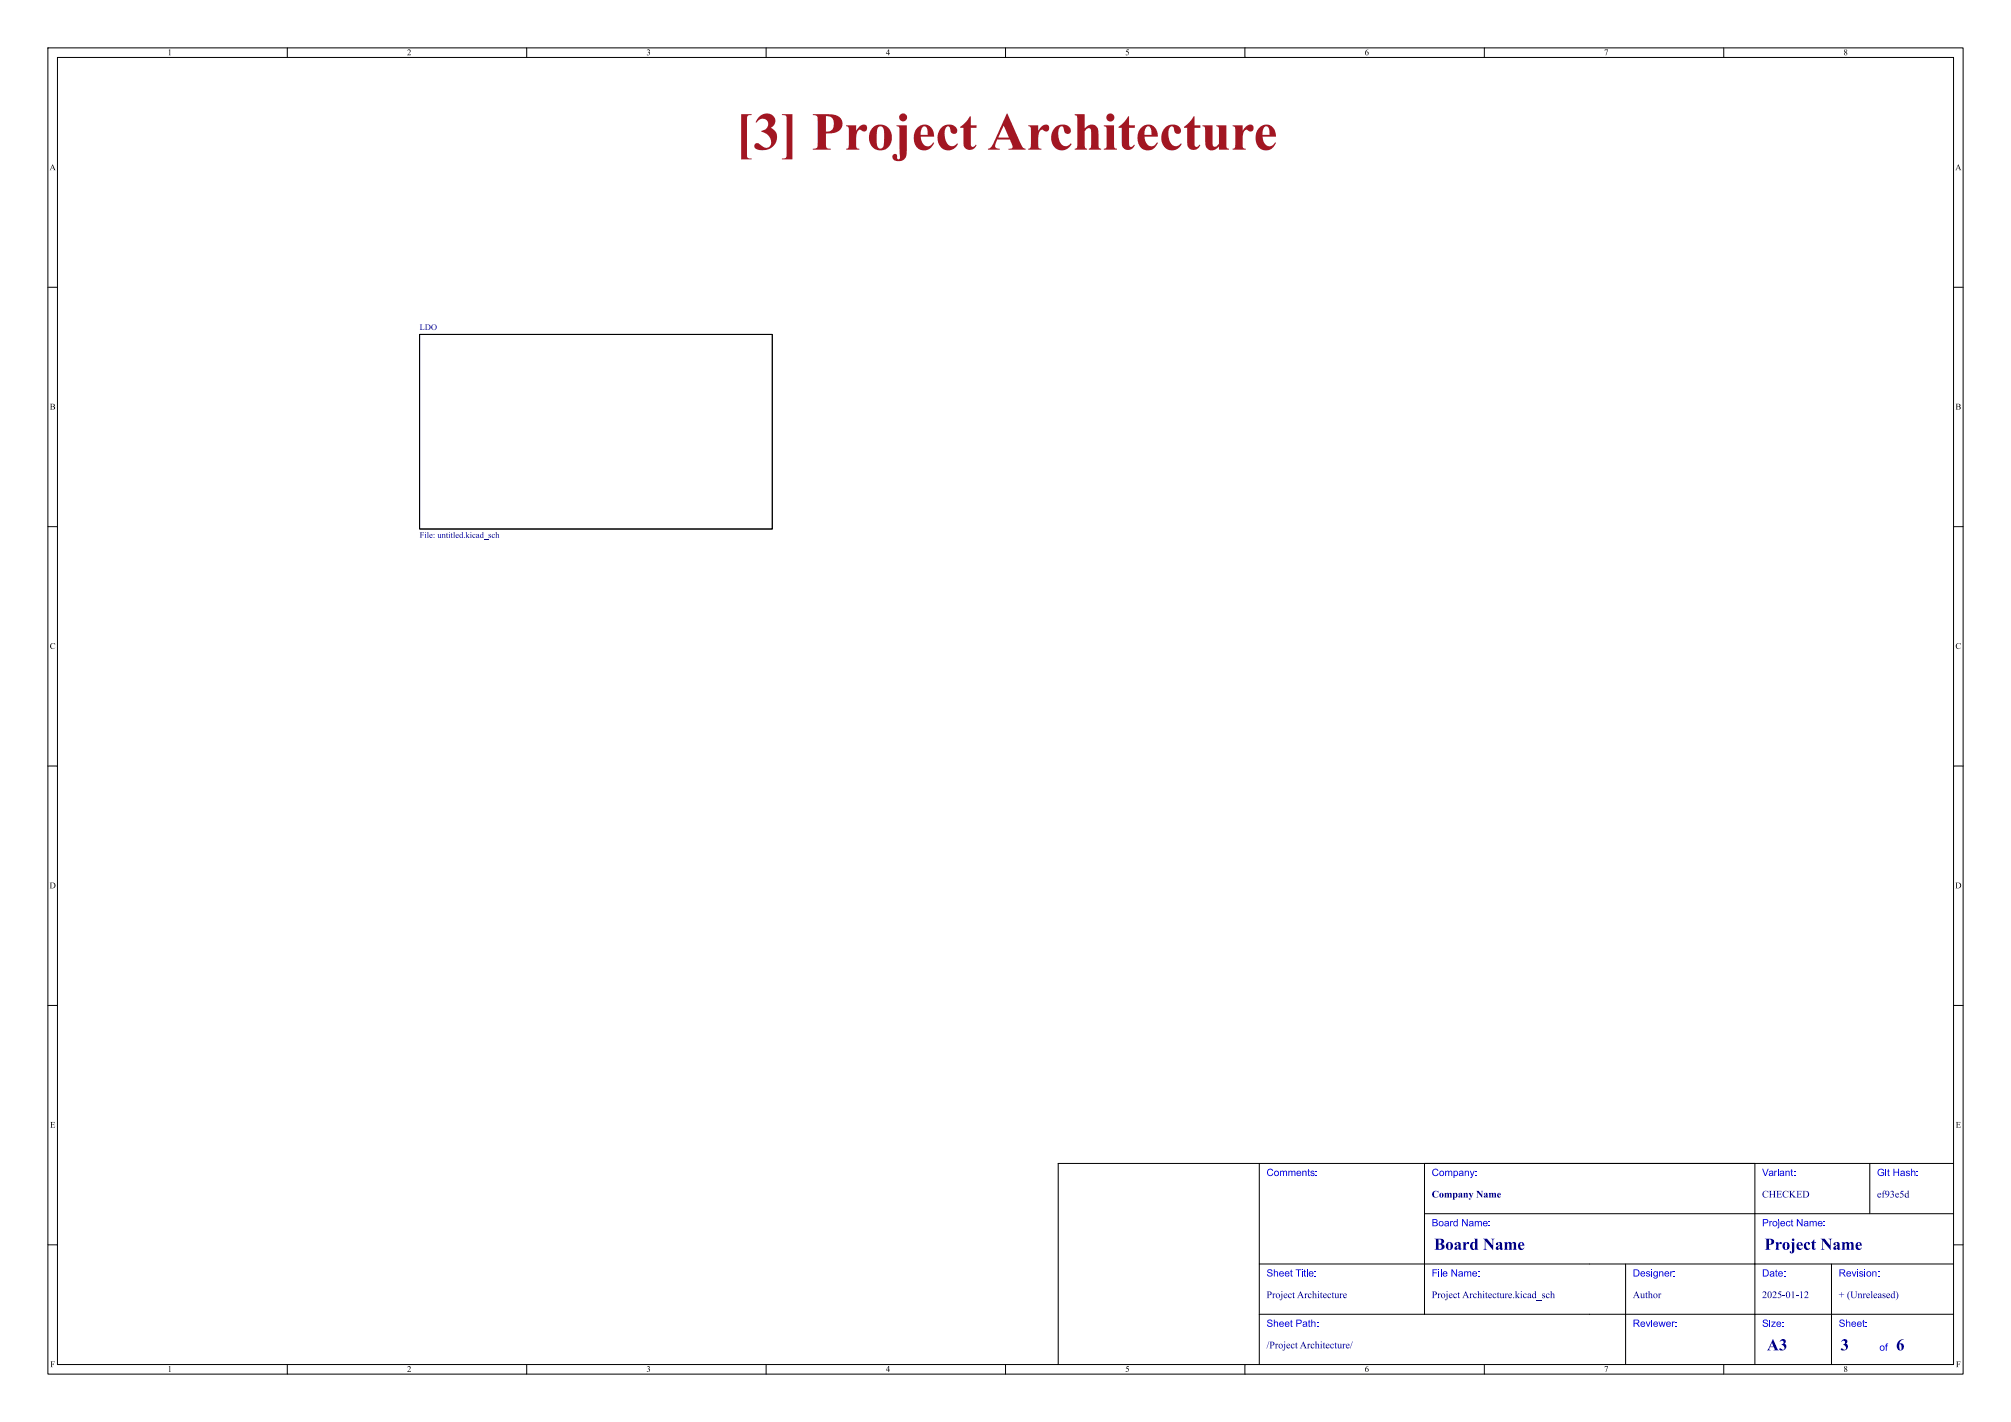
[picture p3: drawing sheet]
<svg xmlns="http://www.w3.org/2000/svg" width="420mm" height="297mm" viewBox="0 0 420 297" stroke-linecap="round" stroke-linejoin="round" font-family="sans-serif">
<g fill="none" stroke="#000" stroke-width=".21">
<path d="M10 10h400v277h-400zM12 12h396v273h-396zM60 10v2M110 10v2M160 10v2M210 10v2M260 10v2M310 10v2M360 10v2M10 60h2M87.6 69.9h73.7v40.6h-73.7zM408 60h2"/>
<path d="M10 110h2M408 110h2M10 160h2M408 160h2M10 210h2M408 210h2M263 243v42M297.5 253.5h110.5M297.5 243v31.5M366.5 243v42M390.5 243v10.5M408 243h-187v42"/>
<path d="M10 260h2M263 274.5h145M263 264h145M339.5 264v21M382.5 264v21M408 260h2M60 285v2M110 285v2M160 285v2M210 285v2M260 285v2M310 285v2"/>
<path d="M360 285v2"/>
</g>
<g fill="#000084">
<path d="M89.2 111.2l.2-.1v1.1l.2 .1h-.4l.1-.9z"/>
<path d="M94.6 111.2l.3-.1v1.1l.1 .1h-.3l.1-.9z"/>
<path d="M96.4 111.2l.2-.1v1.1l.2 .1-.3 .1v-.1h-.4l-.2-.2v-.2h.2l.1 .3h.3l-.1-.6-.5 .3 .3-.3h.3z"/>
<path d="M97.2 111.2l.3-.1v.8l.2-.4h.4l-.5 .4 .5 .4h-.4l-.2-.4 .1 .4h-.4l.2-.1-.1-.9z"/>
<path d="M100.7 111.2l.2-.1v1.1l.2 .1-.3 .1v-.1h-.4l-.2-.2v-.2h.2l.1 .3h.3l-.1-.6-.5 .3 .3-.3h.3z"/>
<path d="M103.4 111.2l.3-.1v.6l.4-.1 .2 .7h-.4l.1-.1-.1-.6-.2 .1 .1 .6h-.4l.2-.9z"/>
<circle cx="88.9" cy="111.2" r=".09"/>
<circle cx="93.9" cy="111.2" r=".09"/>
<circle cx="98.4" cy="111.2" r=".09"/>
</g>
<text font-size="11.1" fill="#a21622" x="153.6" y="34.2">[3] ProjectArchitecture</text>
<g font-size="3.5" fill="#00007f">
<text x="299.5" y="261.9">BoardName</text>
<text x="368.5" y="261.9">ProjectName</text>
<text x="369" y="282.9">A3</text>
<text x="384.4" y="282.9">3</text>
<text x="396" y="282.9">6</text>
</g>
<g font-size="2.1" fill="#00f">
<text x="264.5" y="246.2">Comments:</text>
<text x="299" y="246.2">Company:</text>
<text x="368" y="246.2">Variant:</text>
<text x="392" y="246.2">Git Hash:</text>
<text x="299" y="256.7">Board Name:</text>
<text x="368" y="256.7">Project Name:</text>
<text x="264.5" y="267.2">Sheet Title:</text>
<text x="299" y="267.2">File Name:</text>
<text x="341" y="267.2">Designer:</text>
<text x="368" y="267.2">Date:</text>
<text x="384" y="267.2">Revision:</text>
<text x="264.5" y="277.7">Sheet Path:</text>
<text x="341" y="277.7">Reviewer:</text>
<text x="368" y="277.7">Size:</text>
<text x="384" y="277.7">Sheet:</text>
<text x="392.5" y="282.7">of</text>
</g>
<g font-size="2.1" fill="#00007f">
<text x="299" y="250.7">CompanyName</text>
<text x="368" y="250.7">CHECKED</text>
<text x="392" y="250.7">ef93e5d</text>
<text x="264.5" y="271.7">ProjectArchitecture</text>
<text x="299" y="271.7">ProjectArchitecture.kicad_sch</text>
<text x="341" y="271.7">Author</text>
<text x="368" y="271.7">2025-01-12</text>
<text x="384" y="271.7">+ (Unreleased)</text>
<text x="264.5" y="282.2">/ProjectArchitecture/</text>
</g>
<g font-size="1.8">
<text x="35" y="12">1</text>
<text x="85" y="12">2</text>
<text x="135" y="12">3</text>
<text x="185" y="12">4</text>
<text x="235" y="12">5</text>
<text x="285" y="12">6</text>
<text x="335" y="12">7</text>
<text x="385" y="12">8</text>
<text x="10.3" y="36">A</text>
<text x="408.3" y="36">A</text>
<text x="10.4" y="86">B</text>
<text x="408.4" y="86">B</text>
<text x="10.4" y="136">C</text>
<text x="408.4" y="136">C</text>
<text x="10.3" y="186">D</text>
<text x="408.3" y="186">D</text>
<text x="10.4" y="236">E</text>
<text x="408.4" y="236">E</text>
<text x="10.5" y="286">F</text>
<text x="35" y="287">1</text>
<text x="85" y="287">2</text>
<text x="135" y="287">3</text>
<text x="185" y="287">4</text>
<text x="235" y="287">5</text>
<text x="285" y="287">6</text>
<text x="335" y="287">7</text>
<text x="385" y="287">8</text>
<text x="408.5" y="286">F</text>
</g>
<g font-size="1.8" fill="#000084">
<text x="87.6" y="69.1">LDO</text>
<text x="87.6" y="113">File: untitled.kicad_sch</text>
</g>
</svg>
